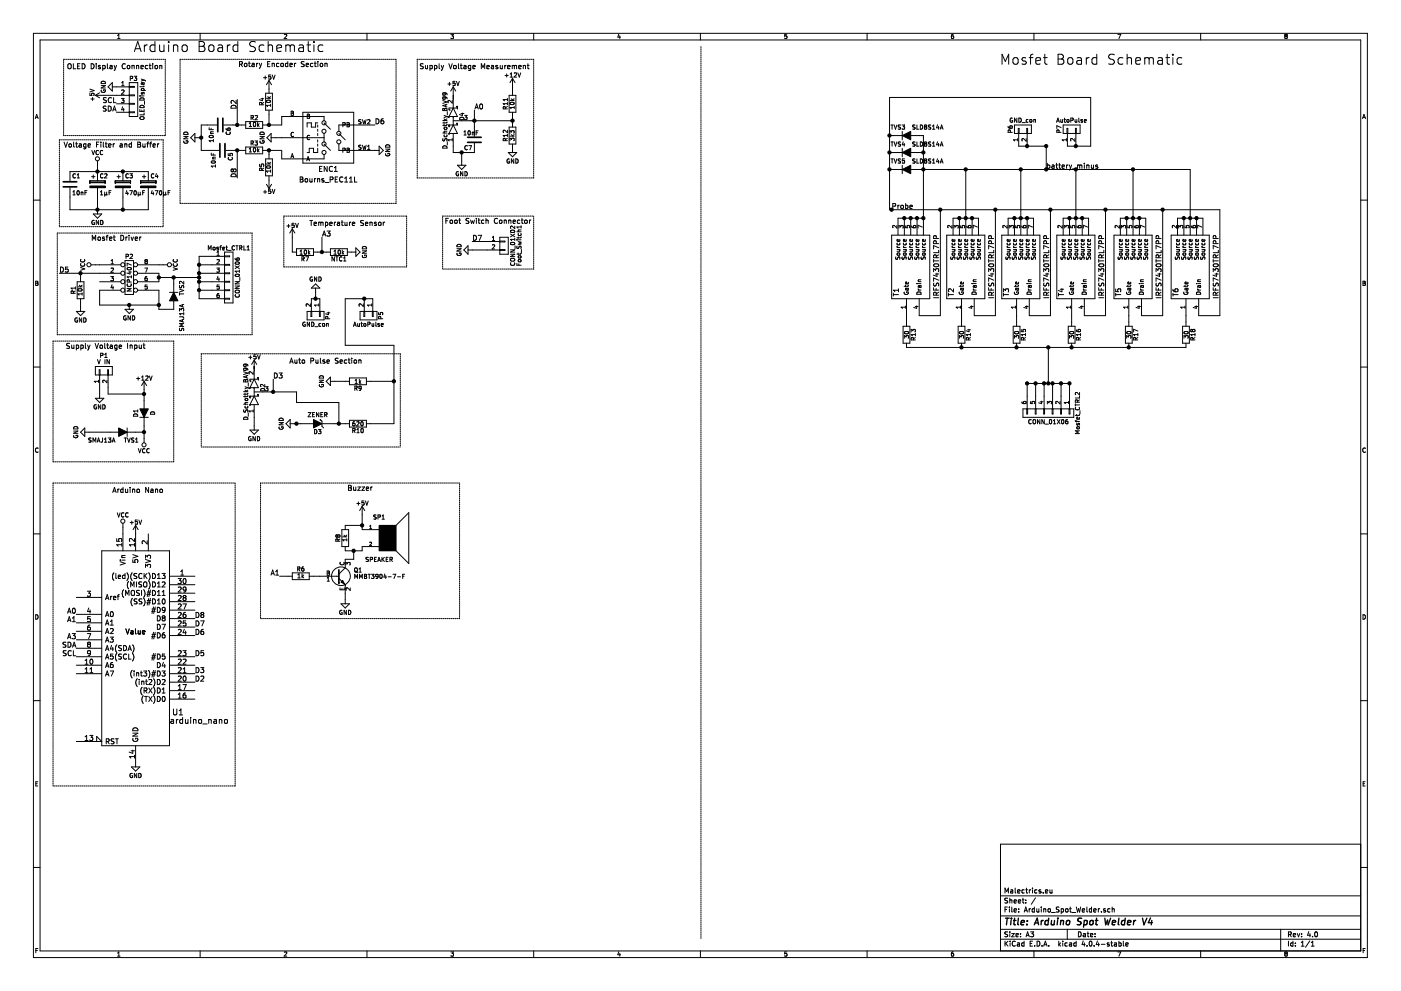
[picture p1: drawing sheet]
EESchema Schematic File Version 2
LIBS:TO-263
LIBS:power
LIBS:device
LIBS:transistors
LIBS:conn
LIBS:linear
LIBS:regul
LIBS:74xx
LIBS:cmos4000
LIBS:adc-dac
LIBS:memory
LIBS:xilinx
LIBS:microcontrollers
LIBS:dsp
LIBS:microchip
LIBS:analog_switches
LIBS:motorola
LIBS:texas
LIBS:intel
LIBS:audio
LIBS:interface
LIBS:digital-audio
LIBS:philips
LIBS:display
LIBS:cypress
LIBS:siliconi
LIBS:opto
LIBS:atmel
LIBS:contrib
LIBS:valves
LIBS:Rotary-Encoders
LIBS:arduino
LIBS:Arduino_Spot_Welder-cache
EELAYER 25 0
EELAYER END
$Descr A3 16535 11693
encoding utf-8
Sheet 1 1
Title "Arduino Spot Welder V4"
Date ""
Rev "4.0"
Comp "Malectrics.eu"
Comment1 ""
Comment2 ""
Comment3 ""
Comment4 ""
$EndDescr
$Comp
L +12V #PWR01
U 1 1
P 1700 4600
F 0 "#PWR01" H 1700 4450 50  0001 C CNN
F 1 "+12V" H 1700 4740 50  0000 C CNN
F 2 "" H 1700 4600 50  0000 C CNN
F 3 "" H 1700 4600 50  0000 C CNN
	1    1700 4600
	1    0    0    -1  
$EndComp
$Comp
L D D1
U 1 1
P 1700 4875
F 0 "D1" H 1700 4975 50  0000 C CNN
F 1 "D" H 1700 4775 50  0000 C CNN
F 2 "Diodes_SMD:D_SMA" H 1700 4875 50  0001 C CNN
F 3 "" H 1700 4875 50  0000 C CNN
	1    1700 4875
	0    -1   -1   0   
$EndComp
$Comp
L CONN_01X02 Foot_Switch1
U 1 1
P 5950 2900
F 0 "Foot_Switch1" V 6125 2900 50  0000 C CNN
F 1 "CONN_01X02" V 6050 2900 50  0000 C CNN
F 2 "Connectors_Molex:Molex_KK-6410-02_02x2.54mm_Straight" H 5950 2900 50  0001 C CNN
F 3 "" H 5950 2900 50  0000 C CNN
	1    5950 2900
	1    0    0    -1  
$EndComp
$Comp
L CONN_01X02 P4
U 1 1
P 3725 3725
F 0 "P4" H 3725 3875 50  0000 C CNN
F 1 "GND_con" V 3825 3725 50  0000 C CNN
F 2 "Pin_Headers:Pin_Header_Straight_1x02_Pitch2.54mm" H 3725 3725 50  0001 C CNN
F 3 "" H 3725 3725 50  0000 C CNN
	1    3725 3725
	0    1    1    0   
$EndComp
$Comp
L CONN_01X02 P5
U 1 1
P 4350 3725
F 0 "P5" H 4350 3875 50  0000 C CNN
F 1 "AutoPulse" V 4450 3725 50  0000 C CNN
F 2 "Pin_Headers:Pin_Header_Straight_1x02_Pitch2.54mm" H 4350 3725 50  0001 C CNN
F 3 "" H 4350 3725 50  0000 C CNN
	1    4350 3725
	0    1    1    0   
$EndComp
$Comp
L GND #PWR02
U 1 1
P 3725 3450
F 0 "#PWR02" H 3725 3200 50  0001 C CNN
F 1 "GND" H 3725 3300 50  0000 C CNN
F 2 "" H 3725 3450 50  0000 C CNN
F 3 "" H 3725 3450 50  0000 C CNN
	1    3725 3450
	-1   0    0    1   
$EndComp
$Comp
L DIL8 P2
U 1 1
P 1525 3275
F 0 "P2" H 1525 3525 50  0000 C CNN
F 1 "MCP1407" V 1525 3275 50  0000 C CNN
F 2 "Housings_SOIC:SOIC-8_3.9x4.9mm_Pitch1.27mm" H 1525 3275 50  0001 C CNN
F 3 "" H 1525 3275 50  0000 C CNN
F 4 "Microchip Technology" H 1525 3275 60  0001 C CNN "MFG Name"
F 5 "MCP1407-E/SN" H 1525 3275 60  0001 C CNN "MFG Part Number"
	1    1525 3275
	1    0    0    -1  
$EndComp
$Comp
L GND #PWR03
U 1 1
P 1525 3600
F 0 "#PWR03" H 1525 3350 50  0001 C CNN
F 1 "GND" H 1525 3450 50  0000 C CNN
F 2 "" H 1525 3600 50  0000 C CNN
F 3 "" H 1525 3600 50  0000 C CNN
	1    1525 3600
	1    0    0    -1  
$EndComp
$Comp
L C C1
U 1 1
P 825 2175
F 0 "C1" H 850 2275 50  0000 L CNN
F 1 "10nF" H 850 2075 50  0000 L CNN
F 2 "Capacitors_SMD:C_0805_HandSoldering" H 863 2025 50  0001 C CNN
F 3 "" H 825 2175 50  0000 C CNN
	1    825  2175
	1    0    0    -1  
$EndComp
$Comp
L CP C2
U 1 1
P 1150 2175
F 0 "C2" H 1175 2275 50  0000 L CNN
F 1 "1µF" H 1175 2075 50  0000 L CNN
F 2 "Capacitors_ThroughHole:C_Disc_D7.5mm_W5.0mm_P5.00mm" H 1188 2025 50  0001 C CNN
F 3 "" H 1150 2175 50  0000 C CNN
	1    1150 2175
	1    0    0    -1  
$EndComp
$Comp
L GND #PWR04
U 1 1
P 1150 2475
F 0 "#PWR04" H 1150 2225 50  0001 C CNN
F 1 "GND" H 1150 2325 50  0000 C CNN
F 2 "" H 1150 2475 50  0000 C CNN
F 3 "" H 1150 2475 50  0000 C CNN
	1    1150 2475
	1    0    0    -1  
$EndComp
Text Label 700  3225 0    60   ~ 0
D5
$Comp
L R R13
U 1 1
P 10700 3950
F 0 "R13" V 10780 3950 50  0000 C CNN
F 1 "30" V 10700 3950 50  0000 C CNN
F 2 "Resistors_SMD:R_1206_HandSoldering" V 10630 3950 50  0001 C CNN
F 3 "" H 10700 3950 50  0000 C CNN
	1    10700 3950
	1    0    0    -1  
$EndComp
$Comp
L R R14
U 1 1
P 11350 3950
F 0 "R14" V 11430 3950 50  0000 C CNN
F 1 "30" V 11350 3950 50  0000 C CNN
F 2 "Resistors_SMD:R_1206_HandSoldering" V 11280 3950 50  0001 C CNN
F 3 "" H 11350 3950 50  0000 C CNN
	1    11350 3950
	1    0    0    -1  
$EndComp
$Comp
L R R15
U 1 1
P 12000 3950
F 0 "R15" V 12080 3950 50  0000 C CNN
F 1 "30" V 12000 3950 50  0000 C CNN
F 2 "Resistors_SMD:R_1206_HandSoldering" V 11930 3950 50  0001 C CNN
F 3 "" H 12000 3950 50  0000 C CNN
	1    12000 3950
	1    0    0    -1  
$EndComp
$Comp
L R R16
U 1 1
P 12650 3950
F 0 "R16" V 12730 3950 50  0000 C CNN
F 1 "30" V 12650 3950 50  0000 C CNN
F 2 "Resistors_SMD:R_1206_HandSoldering" V 12580 3950 50  0001 C CNN
F 3 "" H 12650 3950 50  0000 C CNN
	1    12650 3950
	1    0    0    -1  
$EndComp
$Comp
L R R17
U 1 1
P 13325 3950
F 0 "R17" V 13405 3950 50  0000 C CNN
F 1 "30" V 13325 3950 50  0000 C CNN
F 2 "Resistors_SMD:R_1206_HandSoldering" V 13255 3950 50  0001 C CNN
F 3 "" H 13325 3950 50  0000 C CNN
	1    13325 3950
	1    0    0    -1  
$EndComp
$Comp
L R R18
U 1 1
P 14000 3950
F 0 "R18" V 14080 3950 50  0000 C CNN
F 1 "30" V 14000 3950 50  0000 C CNN
F 2 "Resistors_SMD:R_1206_HandSoldering" V 13930 3950 50  0001 C CNN
F 3 "" H 14000 3950 50  0000 C CNN
	1    14000 3950
	1    0    0    -1  
$EndComp
$Comp
L GND #PWR05
U 1 1
P 1175 4650
F 0 "#PWR05" H 1175 4400 50  0001 C CNN
F 1 "GND" H 1175 4500 50  0000 C CNN
F 2 "" H 1175 4650 50  0000 C CNN
F 3 "" H 1175 4650 50  0000 C CNN
	1    1175 4650
	1    0    0    -1  
$EndComp
Text Notes 1575 625  0    118  ~ 0
Arduino Board Schematic
Text Notes 11800 775  0    118  ~ 0
Mosfet Board Schematic
$Comp
L CONN_01X02 P6
U 1 1
P 12075 1525
F 0 "P6" H 12075 1675 50  0000 C CNN
F 1 "GND_con" V 12175 1525 50  0000 C CNN
F 2 "Pin_Headers:Pin_Header_Straight_1x02_Pitch2.54mm" H 12075 1525 50  0001 C CNN
F 3 "" H 12075 1525 50  0000 C CNN
	1    12075 1525
	0    -1   -1   0   
$EndComp
$Comp
L CONN_01X02 P7
U 1 1
P 12650 1525
F 0 "P7" H 12650 1675 50  0000 C CNN
F 1 "AutoPulse" V 12750 1525 50  0000 C CNN
F 2 "Pin_Headers:Pin_Header_Straight_1x02_Pitch2.54mm" H 12650 1525 50  0001 C CNN
F 3 "" H 12650 1525 50  0000 C CNN
	1    12650 1525
	0    -1   -1   0   
$EndComp
Text Label 12350 2000 0    60   ~ 0
battery_minus
Text Label 10525 2475 0    60   ~ 0
Probe
$Comp
L R R10
U 1 1
P 4225 5000
F 0 "R10" V 4305 5000 50  0000 C CNN
F 1 "620" V 4225 5000 50  0000 C CNN
F 2 "Resistors_SMD:R_0805_HandSoldering" V 4155 5000 50  0001 C CNN
F 3 "" H 4225 5000 50  0000 C CNN
	1    4225 5000
	0    1    1    0   
$EndComp
$Comp
L GND #PWR06
U 1 1
P 3475 5000
F 0 "#PWR06" H 3475 4750 50  0001 C CNN
F 1 "GND" H 3475 4850 50  0000 C CNN
F 2 "" H 3475 5000 50  0000 C CNN
F 3 "" H 3475 5000 50  0000 C CNN
	1    3475 5000
	0    1    1    0   
$EndComp
$Comp
L R R9
U 1 1
P 4225 4500
F 0 "R9" V 4305 4500 50  0000 C CNN
F 1 "1k" V 4225 4500 50  0000 C CNN
F 2 "Resistors_SMD:R_0805_HandSoldering" V 4155 4500 50  0001 C CNN
F 3 "" H 4225 4500 50  0000 C CNN
F 4 "Value" H 4225 4500 60  0001 C CNN "MFG Name"
F 5 "Value" H 4225 4500 60  0001 C CNN "MFG Part Number"
	1    4225 4500
	0    1    1    0   
$EndComp
$Comp
L GND #PWR07
U 1 1
P 3950 4500
F 0 "#PWR07" H 3950 4250 50  0001 C CNN
F 1 "GND" H 3950 4350 50  0000 C CNN
F 2 "" H 3950 4500 50  0000 C CNN
F 3 "" H 3950 4500 50  0000 C CNN
	1    3950 4500
	0    1    1    0   
$EndComp
Text Notes 4275 4300 2    60   ~ 0
Auto Pulse Section
$Comp
L ZENER D3
U 1 1
P 3750 5000
F 0 "D3" H 3750 5100 50  0000 C CNN
F 1 "ZENER" H 3750 4900 50  0000 C CNN
F 2 "Diodes_SMD:D_SOD-123" H 3750 5000 50  0001 C CNN
F 3 "" H 3750 5000 50  0000 C CNN
	1    3750 5000
	-1   0    0    1   
$EndComp
$Comp
L CONN_01X04 P3
U 1 1
P 1575 1175
F 0 "P3" H 1575 1425 50  0000 C CNN
F 1 "OLED_Display" V 1675 1175 50  0000 C CNN
F 2 "OLED_SSD1306:OLED_SSD1306_128x64" H 1575 1175 50  0001 C CNN
F 3 "" H 1575 1175 50  0000 C CNN
	1    1575 1175
	1    0    0    -1  
$EndComp
$Comp
L GND #PWR08
U 1 1
P 1375 1025
F 0 "#PWR08" H 1375 775 50  0001 C CNN
F 1 "GND" H 1375 875 50  0000 C CNN
F 2 "" H 1375 1025 50  0000 C CNN
F 3 "" H 1375 1025 50  0000 C CNN
	1    1375 1025
	0    1    1    0   
$EndComp
Text Label 1375 1225 2    60   ~ 0
SCL
Text Label 1375 1325 2    60   ~ 0
SDA
Text Notes 1925 825  2    60   ~ 0
OLED Display Connection
$Comp
L GND #PWR09
U 1 1
P 4425 1775
F 0 "#PWR09" H 4425 1525 50  0001 C CNN
F 1 "GND" H 4425 1625 50  0000 C CNN
F 2 "" H 4425 1775 50  0000 C CNN
F 3 "" H 4425 1775 50  0000 C CNN
	1    4425 1775
	0    -1   -1   0   
$EndComp
Text Label 4425 1475 0    60   ~ 0
D6
$Comp
L R R4
U 1 1
P 3175 1200
F 0 "R4" V 3255 1200 50  0000 C CNN
F 1 "10k" V 3175 1200 50  0000 C CNN
F 2 "Resistors_SMD:R_0805_HandSoldering" V 3105 1200 50  0001 C CNN
F 3 "" H 3175 1200 50  0000 C CNN
	1    3175 1200
	-1   0    0    1   
$EndComp
$Comp
L GND #PWR010
U 1 1
P 3250 1625
F 0 "#PWR010" H 3250 1375 50  0001 C CNN
F 1 "GND" H 3250 1475 50  0000 C CNN
F 2 "" H 3250 1625 50  0000 C CNN
F 3 "" H 3250 1625 50  0000 C CNN
	1    3250 1625
	0    1    1    0   
$EndComp
$Comp
L R R2
U 1 1
P 3000 1475
F 0 "R2" V 3080 1475 50  0000 C CNN
F 1 "10k" V 3000 1475 50  0000 C CNN
F 2 "Resistors_SMD:R_0805_HandSoldering" V 2930 1475 50  0001 C CNN
F 3 "" H 3000 1475 50  0000 C CNN
	1    3000 1475
	0    -1   -1   0   
$EndComp
$Comp
L R R5
U 1 1
P 3175 1975
F 0 "R5" V 3255 1975 50  0000 C CNN
F 1 "10k" V 3175 1975 50  0000 C CNN
F 2 "Resistors_SMD:R_0805_HandSoldering" V 3105 1975 50  0001 C CNN
F 3 "" H 3175 1975 50  0000 C CNN
	1    3175 1975
	-1   0    0    1   
$EndComp
$Comp
L R R3
U 1 1
P 3000 1775
F 0 "R3" V 3080 1775 50  0000 C CNN
F 1 "10k" V 3000 1775 50  0000 C CNN
F 2 "Resistors_SMD:R_0805_HandSoldering" V 2930 1775 50  0001 C CNN
F 3 "" H 3000 1775 50  0000 C CNN
	1    3000 1775
	0    -1   -1   0   
$EndComp
$Comp
L C C5
U 1 1
P 2625 1775
F 0 "C5" H 2650 1875 50  0000 L CNN
F 1 "10nF" H 2650 1675 50  0000 L CNN
F 2 "Capacitors_SMD:C_0805_HandSoldering" H 2663 1625 50  0001 C CNN
F 3 "" H 2625 1775 50  0000 C CNN
	1    2625 1775
	0    1    1    0   
$EndComp
$Comp
L C C6
U 1 1
P 2600 1475
F 0 "C6" H 2625 1575 50  0000 L CNN
F 1 "10nF" H 2625 1375 50  0000 L CNN
F 2 "Capacitors_SMD:C_0805_HandSoldering" H 2638 1325 50  0001 C CNN
F 3 "" H 2600 1475 50  0000 C CNN
F 4 "Value" H 2600 1475 60  0001 C CNN "MFG Name"
F 5 "Value" H 2600 1475 60  0001 C CNN "MFG Part Number"
	1    2600 1475
	0    1    1    0   
$EndComp
$Comp
L GND #PWR011
U 1 1
P 2350 1625
F 0 "#PWR011" H 2350 1375 50  0001 C CNN
F 1 "GND" H 2350 1475 50  0000 C CNN
F 2 "" H 2350 1625 50  0000 C CNN
F 3 "" H 2350 1625 50  0000 C CNN
	1    2350 1625
	0    1    1    0   
$EndComp
Text Label 2800 2100 1    60   ~ 0
D8
Text Notes 3875 800  2    60   ~ 0
Rotary Encoder Section
$Comp
L ALPS-STEC12E08 ENC1
U 1 1
P 3875 1625
F 0 "ENC1" H 3875 2000 60  0000 C CNN
F 1 "Bourns_PEC11L" H 3875 2125 60  0000 C CNN
F 2 "Rotary-Encoders:ALPS_STEC12E08" H 3875 1625 60  0001 C CNN
F 3 "" H 3875 1625 60  0000 C CNN
F 4 "Bourns" H 3875 1625 60  0001 C CNN "MFG Name"
F 5 "PEC11L-4220F-S0015" H 3875 1625 60  0001 C CNN "MFG Part Number"
	1    3875 1625
	-1   0    0    1   
$EndComp
$Comp
L GND #PWR012
U 1 1
P 5575 2950
F 0 "#PWR012" H 5575 2700 50  0001 C CNN
F 1 "GND" H 5575 2800 50  0000 C CNN
F 2 "" H 5575 2950 50  0000 C CNN
F 3 "" H 5575 2950 50  0000 C CNN
	1    5575 2950
	0    1    1    0   
$EndComp
$Comp
L CP C3
U 1 1
P 1450 2175
F 0 "C3" H 1475 2275 50  0000 L CNN
F 1 "470µF" H 1475 2075 50  0000 L CNN
F 2 "Capacitors_SMD:CP_Elec_10x10" H 1488 2025 50  0001 C CNN
F 3 "" H 1450 2175 50  0000 C CNN
	1    1450 2175
	1    0    0    -1  
$EndComp
$Comp
L R R12
U 1 1
P 6050 1600
F 0 "R12" V 6130 1600 50  0000 C CNN
F 1 "3k3" V 6050 1600 50  0000 C CNN
F 2 "Resistors_SMD:R_0805_HandSoldering" V 5980 1600 50  0001 C CNN
F 3 "" H 6050 1600 50  0000 C CNN
F 4 "Value" H 6050 1600 60  0001 C CNN "MFG Name"
F 5 "Value" H 6050 1600 60  0001 C CNN "MFG Part Number"
	1    6050 1600
	-1   0    0    1   
$EndComp
$Comp
L R R11
U 1 1
P 6050 1225
F 0 "R11" V 6130 1225 50  0000 C CNN
F 1 "10k" V 6050 1225 50  0000 C CNN
F 2 "Resistors_SMD:R_0805_HandSoldering" V 5980 1225 50  0001 C CNN
F 3 "" H 6050 1225 50  0000 C CNN
	1    6050 1225
	-1   0    0    1   
$EndComp
$Comp
L GND #PWR013
U 1 1
P 6050 1750
F 0 "#PWR013" H 6050 1500 50  0001 C CNN
F 1 "GND" H 6050 1600 50  0000 C CNN
F 2 "" H 6050 1750 50  0000 C CNN
F 3 "" H 6050 1750 50  0000 C CNN
	1    6050 1750
	1    0    0    -1  
$EndComp
$Comp
L D_Schottky_x2_Serial_AKC D4
U 1 1
P 5350 1425
F 0 "D4" H 5400 1325 50  0000 C CNN
F 1 "D_Schottky_BAV99" H 5350 1525 50  0000 C CNN
F 2 "TO_SOT_Packages_SMD:SOT-23" H 5350 1425 50  0001 C CNN
F 3 "" H 5350 1425 50  0000 C CNN
F 4 "Diodes Incorporated" H 5350 1425 60  0001 C CNN "MFG Name"
F 5 "BAV99Q-7-F" H 5350 1425 60  0001 C CNN "MFG Part Number"
	1    5350 1425
	0    -1   -1   0   
$EndComp
$Comp
L GND #PWR014
U 1 1
P 5450 1900
F 0 "#PWR014" H 5450 1650 50  0001 C CNN
F 1 "GND" H 5450 1750 50  0000 C CNN
F 2 "" H 5450 1900 50  0000 C CNN
F 3 "" H 5450 1900 50  0000 C CNN
	1    5450 1900
	1    0    0    -1  
$EndComp
$Comp
L C C7
U 1 1
P 5600 1650
F 0 "C7" H 5625 1750 50  0000 L CNN
F 1 "10nF" H 5550 1575 50  0000 L CNN
F 2 "Capacitors_SMD:C_0805_HandSoldering" H 5638 1500 50  0001 C CNN
F 3 "" H 5600 1650 50  0000 C CNN
F 4 "Value" H 5600 1650 60  0001 C CNN "MFG Name"
F 5 "Value" H 5600 1650 60  0001 C CNN "MFG Part Number"
	1    5600 1650
	-1   0    0    1   
$EndComp
Text Label 5600 1300 0    60   ~ 0
A0
Text Notes 4950 825  0    60   ~ 0
Supply Voltage Measurement
Text Label 5575 2850 0    60   ~ 0
D7
Text Label 2800 1175 3    60   ~ 0
D2
$Comp
L CONN_01X02 P1
U 1 1
P 1225 4375
F 0 "P1" V 1400 4375 50  0000 C CNN
F 1 "V IN" V 1325 4375 50  0000 C CNN
F 2 "pots_own:Terminal_Block_2P_3.5mm" H 1225 4375 50  0001 C CNN
F 3 "" H 1225 4375 50  0000 C CNN
F 4 "Value" H 1225 4375 60  0001 C CNN "MFG Name"
F 5 "Value" H 1225 4375 60  0001 C CNN "MFG Part Number"
	1    1225 4375
	0    -1   -1   0   
$EndComp
$Comp
L +12V #PWR015
U 1 1
P 6050 1025
F 0 "#PWR015" H 6050 875 50  0001 C CNN
F 1 "+12V" H 6050 1165 50  0000 C CNN
F 2 "" H 6050 1025 50  0000 C CNN
F 3 "" H 6050 1025 50  0000 C CNN
	1    6050 1025
	1    0    0    -1  
$EndComp
$Comp
L D TVS2
U 1 1
P 2050 3500
F 0 "TVS2" H 1950 3600 50  0000 C CNN
F 1 "SMAJ13A" H 2300 3600 50  0000 C CNN
F 2 "Diodes_SMD:D_SMA" H 2050 3500 50  0001 C CNN
F 3 "" H 2050 3500 50  0000 C CNN
F 4 "Diodes Incorporated" H 2050 3500 60  0001 C CNN "MFG Name"
F 5 "SMAJ13A-13-F" H 2050 3500 60  0001 C CNN "MFG Part Number"
	1    2050 3500
	0    1    1    0   
$EndComp
$Comp
L R R1
U 1 1
P 950 3425
F 0 "R1" V 1030 3425 50  0000 C CNN
F 1 "10k" V 950 3425 50  0000 C CNN
F 2 "Resistors_SMD:R_0805_HandSoldering" V 880 3425 50  0001 C CNN
F 3 "" H 950 3425 50  0000 C CNN
	1    950  3425
	-1   0    0    1   
$EndComp
$Comp
L GND #PWR016
U 1 1
P 950 3625
F 0 "#PWR016" H 950 3375 50  0001 C CNN
F 1 "GND" H 950 3475 50  0000 C CNN
F 2 "" H 950 3625 50  0000 C CNN
F 3 "" H 950 3625 50  0000 C CNN
	1    950  3625
	1    0    0    -1  
$EndComp
Text Label 900  7250 2    60   ~ 0
A0
$Comp
L VCC #PWR017
U 1 1
P 1700 5175
F 0 "#PWR017" H 1700 5025 50  0001 C CNN
F 1 "VCC" H 1700 5325 50  0000 C CNN
F 2 "" H 1700 5175 50  0000 C CNN
F 3 "" H 1700 5175 50  0000 C CNN
	1    1700 5175
	-1   0    0    1   
$EndComp
$Comp
L GND #PWR018
U 1 1
P 3000 5025
F 0 "#PWR018" H 3000 4775 50  0001 C CNN
F 1 "GND" H 3000 4875 50  0000 C CNN
F 2 "" H 3000 5025 50  0000 C CNN
F 3 "" H 3000 5025 50  0000 C CNN
	1    3000 5025
	1    0    0    -1  
$EndComp
Text Label 3225 4475 0    60   ~ 0
D3
$Comp
L D TVS1
U 1 1
P 1450 5100
F 0 "TVS1" H 1350 5200 50  0000 C CNN
F 1 "SMAJ13A" H 1700 5200 50  0000 C CNN
F 2 "Diodes_SMD:D_SMA" H 1450 5100 50  0001 C CNN
F 3 "" H 1450 5100 50  0000 C CNN
F 4 "Diodes Incorporated" H 1450 5100 60  0001 C CNN "MFG Name"
F 5 "SMAJ13A-13-F" H 1450 5100 60  0001 C CNN "MFG Part Number"
	1    1450 5100
	-1   0    0    1   
$EndComp
$Comp
L GND #PWR019
U 1 1
P 1050 5100
F 0 "#PWR019" H 1050 4850 50  0001 C CNN
F 1 "GND" H 1050 4950 50  0000 C CNN
F 2 "" H 1050 5100 50  0000 C CNN
F 3 "" H 1050 5100 50  0000 C CNN
	1    1050 5100
	0    1    1    0   
$EndComp
$Comp
L D_Schottky_x2_Serial_AKC D2
U 1 1
P 3000 4625
F 0 "D2" H 3050 4525 50  0000 C CNN
F 1 "D_Schottky_BAV99" H 3000 4725 50  0000 C CNN
F 2 "TO_SOT_Packages_SMD:SOT-23" H 3000 4625 50  0001 C CNN
F 3 "" H 3000 4625 50  0000 C CNN
F 4 "Diodes Incorporated" H 3000 4625 60  0001 C CNN "MFG Name"
F 5 "BAV99Q-7-F" H 3000 4625 60  0001 C CNN "MFG Part Number"
	1    3000 4625
	0    -1   -1   0   
$EndComp
Text Notes 775  4125 0    60   ~ 0
Supply Voltage Input
$Comp
L VCC #PWR020
U 1 1
P 1150 1950
F 0 "#PWR020" H 1150 1800 50  0001 C CNN
F 1 "VCC" H 1150 2100 50  0000 C CNN
F 2 "" H 1150 1950 50  0000 C CNN
F 3 "" H 1150 1950 50  0000 C CNN
	1    1150 1950
	1    0    0    -1  
$EndComp
$Comp
L FDB0105N407L T1
U 1 1
P 10875 3150
F 0 "T1" H 10575 3450 60  0000 C CNN
F 1 "IRFS7430TRL7PP" H 10875 2975 60  0000 C CNN
F 2 "TO_SOT_Packages_SMD:TO-263-6" H 10900 3200 60  0001 C CNN
F 3 "" H 10900 3200 60  0001 C CNN
	1    10875 3150
	0    -1   -1   0   
$EndComp
$Comp
L FDB0105N407L T2
U 1 1
P 11525 3150
F 0 "T2" H 11225 3450 60  0000 C CNN
F 1 "IRFS7430TRL7PP" H 11525 2975 60  0000 C CNN
F 2 "TO_SOT_Packages_SMD:TO-263-6" H 11550 3200 60  0001 C CNN
F 3 "" H 11550 3200 60  0001 C CNN
	1    11525 3150
	0    -1   -1   0   
$EndComp
$Comp
L FDB0105N407L T3
U 1 1
P 12175 3150
F 0 "T3" H 11875 3450 60  0000 C CNN
F 1 "IRFS7430TRL7PP" H 12175 2975 60  0000 C CNN
F 2 "TO_SOT_Packages_SMD:TO-263-6" H 12200 3200 60  0001 C CNN
F 3 "" H 12200 3200 60  0001 C CNN
	1    12175 3150
	0    -1   -1   0   
$EndComp
$Comp
L FDB0105N407L T4
U 1 1
P 12825 3150
F 0 "T4" H 12525 3450 60  0000 C CNN
F 1 "IRFS7430TRL7PP" H 12825 2975 60  0000 C CNN
F 2 "TO_SOT_Packages_SMD:TO-263-6" H 12850 3200 60  0001 C CNN
F 3 "" H 12850 3200 60  0001 C CNN
	1    12825 3150
	0    -1   -1   0   
$EndComp
$Comp
L FDB0105N407L T5
U 1 1
P 13500 3150
F 0 "T5" H 13200 3450 60  0000 C CNN
F 1 "IRFS7430TRL7PP" H 13500 2975 60  0000 C CNN
F 2 "TO_SOT_Packages_SMD:TO-263-6" H 13525 3200 60  0001 C CNN
F 3 "" H 13525 3200 60  0001 C CNN
	1    13500 3150
	0    -1   -1   0   
$EndComp
$Comp
L FDB0105N407L T6
U 1 1
P 14175 3150
F 0 "T6" H 13875 3450 60  0000 C CNN
F 1 "IRFS7430TRL7PP" H 14175 2975 60  0000 C CNN
F 2 "TO_SOT_Packages_SMD:TO-263-6" H 14200 3200 60  0001 C CNN
F 3 "" H 14200 3200 60  0001 C CNN
	1    14175 3150
	0    -1   -1   0   
$EndComp
$Comp
L SPEAKER SP1
U 1 1
P 4575 6350
F 0 "SP1" H 4475 6600 50  0000 C CNN
F 1 "SPEAKER" H 4475 6100 50  0000 C CNN
F 2 "pots_own:Buzzer_PS1240P02BT" H 4575 6350 50  0001 C CNN
F 3 "" H 4575 6350 50  0000 C CNN
F 4 "TDK" H 4575 6350 60  0001 C CNN "MFG Name"
F 5 "PS1240P02BT" H 4575 6350 60  0001 C CNN "MFG Part Number"
	1    4575 6350
	1    0    0    -1  
$EndComp
$Comp
L R R8
U 1 1
P 4075 6350
F 0 "R8" V 4155 6350 50  0000 C CNN
F 1 "1k" V 4075 6350 50  0000 C CNN
F 2 "Resistors_SMD:R_0805_HandSoldering" V 4005 6350 50  0001 C CNN
F 3 "" H 4075 6350 50  0000 C CNN
F 4 "Value" H 4075 6350 60  0001 C CNN "MFG Name"
F 5 "Value" H 4075 6350 60  0001 C CNN "MFG Part Number"
	1    4075 6350
	-1   0    0    1   
$EndComp
$Comp
L BC849 Q1
U 1 1
P 3975 6800
F 0 "Q1" H 4175 6875 50  0000 L CNN
F 1 "MMBT3904-7-F" H 4175 6800 50  0000 L CNN
F 2 "TO_SOT_Packages_SMD:SOT-23" H 4175 6725 50  0001 L CIN
F 3 "" H 3975 6800 50  0000 L CNN
F 4 "Diodes Incorporated" H 3975 6800 60  0001 C CNN "MFG Name"
F 5 "MMBT3904-7-F" H 3975 6800 60  0001 C CNN "MFG Part Number"
	1    3975 6800
	1    0    0    -1  
$EndComp
$Comp
L GND #PWR021
U 1 1
P 4075 7075
F 0 "#PWR021" H 4075 6825 50  0001 C CNN
F 1 "GND" H 4075 6925 50  0000 C CNN
F 2 "" H 4075 7075 50  0000 C CNN
F 3 "" H 4075 7075 50  0000 C CNN
	1    4075 7075
	1    0    0    -1  
$EndComp
$Comp
L R R6
U 1 1
P 3550 6800
F 0 "R6" V 3630 6800 50  0000 C CNN
F 1 "1k" V 3550 6800 50  0000 C CNN
F 2 "Resistors_SMD:R_0805_HandSoldering" V 3480 6800 50  0001 C CNN
F 3 "" H 3550 6800 50  0000 C CNN
F 4 "Value" H 3550 6800 60  0001 C CNN "MFG Name"
F 5 "Value" H 3550 6800 60  0001 C CNN "MFG Part Number"
	1    3550 6800
	0    -1   -1   0   
$EndComp
Text Label 3300 6800 2    60   ~ 0
A1
Text Notes 4100 5800 0    60   ~ 0
Buzzer
$Comp
L VCC #PWR022
U 1 1
P 1125 3125
F 0 "#PWR022" H 1125 2975 50  0001 C CNN
F 1 "VCC" H 1125 3275 50  0000 C CNN
F 2 "" H 1125 3125 50  0000 C CNN
F 3 "" H 1125 3125 50  0000 C CNN
	1    1125 3125
	0    -1   -1   0   
$EndComp
$Comp
L VCC #PWR023
U 1 1
P 1925 3125
F 0 "#PWR023" H 1925 2975 50  0001 C CNN
F 1 "VCC" H 1925 3275 50  0000 C CNN
F 2 "" H 1925 3125 50  0000 C CNN
F 3 "" H 1925 3125 50  0000 C CNN
	1    1925 3125
	0    1    1    0   
$EndComp
Text Notes 1075 2850 0    60   ~ 0
Mosfet Driver
Text Notes 750  1750 0    60   ~ 0
Voltage Filter and Buffer
Text Notes 5250 2650 0    60   ~ 0
Foot Switch Connector
$Comp
L CONN_01X06 Mosfet_CTRL2
U 1 1
P 12375 4875
F 0 "Mosfet_CTRL2" H 12375 5225 50  0000 C CNN
F 1 "CONN_01X06" V 12475 4875 50  0000 C CNN
F 2 "Pin_Headers:Pin_Header_Straight_1x06_Pitch2.54mm" H 12375 4875 50  0001 C CNN
F 3 "" H 12375 4875 50  0000 C CNN
	1    12375 4875
	0    1    1    0   
$EndComp
$Comp
L CONN_01X06 Mosfet_CTRL1
U 1 1
P 2700 3275
F 0 "Mosfet_CTRL1" H 2700 3625 50  0000 C CNN
F 1 "CONN_01X06" V 2800 3275 50  0000 C CNN
F 2 "Pin_Headers:Pin_Header_Straight_1x06_Pitch2.54mm" H 2700 3275 50  0001 C CNN
F 3 "" H 2700 3275 50  0000 C CNN
	1    2700 3275
	1    0    0    -1  
$EndComp
$Comp
L D TVS3
U 1 1
P 10700 1600
F 0 "TVS3" H 10600 1700 50  0000 C CNN
F 1 "SLD8S14A" H 10950 1700 50  0000 C CNN
F 2 "pots_own:SMTO-263" H 10700 1600 50  0001 C CNN
F 3 "" H 10700 1600 50  0000 C CNN
F 4 "Littlefuse" H 10700 1600 60  0001 C CNN "MFG Name"
F 5 "SLD8S14A" H 10700 1600 60  0001 C CNN "MFG Part Number"
	1    10700 1600
	1    0    0    -1  
$EndComp
$Comp
L R NTC1
U 1 1
P 4000 2975
F 0 "NTC1" V 4080 2975 50  0000 C CNN
F 1 "10k" V 4000 2975 50  0000 C CNN
F 2 "Resistors_SMD:R_0805_HandSoldering" V 3930 2975 50  0001 C CNN
F 3 "" H 4000 2975 50  0000 C CNN
F 4 "Murata Electronics" H 4000 2975 60  0001 C CNN "MFG Name"
F 5 "NCP21XV103J03RA" H 4000 2975 60  0001 C CNN "MFG Part Number"
	1    4000 2975
	0    1    1    0   
$EndComp
$Comp
L R R7
U 1 1
P 3600 2975
F 0 "R7" V 3680 2975 50  0000 C CNN
F 1 "10k" V 3600 2975 50  0000 C CNN
F 2 "Resistors_SMD:R_0805_HandSoldering" V 3530 2975 50  0001 C CNN
F 3 "" H 3600 2975 50  0000 C CNN
F 4 "Value" H 3600 2975 60  0001 C CNN "MFG Name"
F 5 "Value" H 3600 2975 60  0001 C CNN "MFG Part Number"
	1    3600 2975
	0    1    1    0   
$EndComp
$Comp
L arduino_mini U1
U 1 1
P 1600 7450
F 0 "U1" H 2100 6500 70  0000 C CNN
F 1 "arduino_nano" H 2350 6400 70  0000 C CNN
F 2 "arduino:arduino_mini" H 1600 7400 60  0001 C CNN
F 3 "" H 1600 7450 60  0001 C CNN
F 4 "Value" H 1600 7450 60  0000 C CNN "MFG Name"
F 5 "Value" H 1600 7450 60  0000 C CNN "MFG Part Number"
	1    1600 7450
	1    0    0    -1  
$EndComp
$Comp
L GND #PWR024
U 1 1
P 1600 9000
F 0 "#PWR024" H 1600 8750 50  0001 C CNN
F 1 "GND" H 1600 8850 50  0000 C CNN
F 2 "" H 1600 9000 50  0000 C CNN
F 3 "" H 1600 9000 50  0000 C CNN
	1    1600 9000
	1    0    0    -1  
$EndComp
$Comp
L VCC #PWR025
U 1 1
P 1450 6225
F 0 "#PWR025" H 1450 6075 50  0001 C CNN
F 1 "VCC" H 1450 6375 50  0000 C CNN
F 2 "" H 1450 6225 50  0000 C CNN
F 3 "" H 1450 6225 50  0000 C CNN
	1    1450 6225
	1    0    0    -1  
$EndComp
$Comp
L +5V #PWR026
U 1 1
P 5350 1125
F 0 "#PWR026" H 5350 975 50  0001 C CNN
F 1 "+5V" H 5350 1265 50  0000 C CNN
F 2 "" H 5350 1125 50  0000 C CNN
F 3 "" H 5350 1125 50  0000 C CNN
	1    5350 1125
	1    0    0    -1  
$EndComp
$Comp
L +5V #PWR027
U 1 1
P 3175 1050
F 0 "#PWR027" H 3175 900 50  0001 C CNN
F 1 "+5V" H 3175 1190 50  0000 C CNN
F 2 "" H 3175 1050 50  0000 C CNN
F 3 "" H 3175 1050 50  0000 C CNN
	1    3175 1050
	1    0    0    -1  
$EndComp
$Comp
L +5V #PWR028
U 1 1
P 3175 2125
F 0 "#PWR028" H 3175 1975 50  0001 C CNN
F 1 "+5V" H 3175 2265 50  0000 C CNN
F 2 "" H 3175 2125 50  0000 C CNN
F 3 "" H 3175 2125 50  0000 C CNN
	1    3175 2125
	-1   0    0    1   
$EndComp
$Comp
L +5V #PWR029
U 1 1
P 1225 1125
F 0 "#PWR029" H 1225 975 50  0001 C CNN
F 1 "+5V" H 1225 1265 50  0000 C CNN
F 2 "" H 1225 1125 50  0000 C CNN
F 3 "" H 1225 1125 50  0000 C CNN
	1    1225 1125
	0    -1   -1   0   
$EndComp
$Comp
L +5V #PWR030
U 1 1
P 3000 4350
F 0 "#PWR030" H 3000 4200 50  0001 C CNN
F 1 "+5V" H 3000 4490 50  0000 C CNN
F 2 "" H 3000 4350 50  0000 C CNN
F 3 "" H 3000 4350 50  0000 C CNN
	1    3000 4350
	1    0    0    -1  
$EndComp
$Comp
L +5V #PWR031
U 1 1
P 4275 6075
F 0 "#PWR031" H 4275 5925 50  0001 C CNN
F 1 "+5V" H 4275 6215 50  0000 C CNN
F 2 "" H 4275 6075 50  0000 C CNN
F 3 "" H 4275 6075 50  0000 C CNN
	1    4275 6075
	1    0    0    -1  
$EndComp
$Comp
L +5V #PWR032
U 1 1
P 1600 6300
F 0 "#PWR032" H 1600 6150 50  0001 C CNN
F 1 "+5V" H 1600 6440 50  0000 C CNN
F 2 "" H 1600 6300 50  0000 C CNN
F 3 "" H 1600 6300 50  0000 C CNN
	1    1600 6300
	1    0    0    -1  
$EndComp
Text Label 900  7650 2    60   ~ 0
SDA
Text Label 900  7750 2    60   ~ 0
SCL
Text Label 2300 8050 0    60   ~ 0
D2
Text Label 2300 7950 0    60   ~ 0
D3
Text Label 2300 7750 0    60   ~ 0
D5
Text Label 900  7350 2    60   ~ 0
A1
Text Label 2300 7500 0    60   ~ 0
D6
Text Label 2300 7400 0    60   ~ 0
D7
Text Label 2300 7300 0    60   ~ 0
D8
Text Notes 1325 5825 0    60   ~ 0
Arduino Nano
Wire Wire Line
	1700 4600 1700 4725
Wire Wire Line
	1700 5025 1700 5175
Wire Wire Line
	5575 2950 5750 2950
Wire Wire Line
	3675 3525 3775 3525
Wire Wire Line
	1175 3425 1175 3600
Wire Wire Line
	1875 3425 1875 3650
Connection ~ 1525 3600
Wire Wire Line
	1150 2475 1150 2325
Wire Wire Line
	825  2475 1750 2475
Wire Wire Line
	825  2475 825  2325
Wire Wire Line
	825  2025 1750 2025
Wire Wire Line
	1875 3225 1875 3325
Wire Wire Line
	700  3225 1175 3225
Connection ~ 1875 3275
Wire Wire Line
	1275 4650 1700 4650
Connection ~ 1700 4650
Connection ~ 12125 1725
Wire Wire Line
	12350 2000 12350 1725
Connection ~ 12350 1725
Connection ~ 12350 2000
Wire Wire Line
	4075 5000 3950 5000
Wire Wire Line
	4650 5000 4375 5000
Wire Wire Line
	4000 5000 4000 4750
Connection ~ 4000 5000
Wire Notes Line
	2375 4175 4725 4175
Connection ~ 10525 2475
Wire Wire Line
	4075 3525 4400 3525
Wire Wire Line
	4075 3525 4075 4075
Wire Wire Line
	12875 1150 12875 1725
Wire Wire Line
	12875 1725 12600 1725
Wire Wire Line
	4650 4500 4375 4500
Wire Wire Line
	4075 4500 3950 4500
Connection ~ 4650 4500
Connection ~ 3500 5000
Wire Wire Line
	3475 5000 3550 5000
Wire Notes Line
	4725 4175 4725 5275
Wire Wire Line
	1375 1125 1225 1125
Wire Notes Line
	750  1600 750  700 
Wire Notes Line
	750  700  1950 700 
Wire Notes Line
	1950 700  1950 1600
Wire Notes Line
	1950 1600 750  1600
Wire Wire Line
	4075 4075 4650 4075
Wire Wire Line
	3250 1625 3325 1625
Wire Wire Line
	3150 1475 3325 1475
Wire Wire Line
	3175 1350 3175 1475
Connection ~ 3175 1475
Wire Wire Line
	3150 1775 3325 1775
Wire Wire Line
	3175 1825 3175 1775
Connection ~ 3175 1775
Wire Wire Line
	2750 1475 2850 1475
Wire Wire Line
	2850 1775 2775 1775
Wire Wire Line
	2475 1775 2375 1775
Wire Wire Line
	2375 1775 2375 1475
Wire Wire Line
	2375 1475 2450 1475
Wire Wire Line
	2350 1625 2375 1625
Connection ~ 2375 1625
Wire Wire Line
	2800 1475 2800 1175
Connection ~ 2800 1475
Wire Wire Line
	2800 1775 2800 2100
Connection ~ 2800 1775
Wire Notes Line
	2125 2400 2125 700 
Wire Notes Line
	2125 700  4675 700 
Wire Notes Line
	4675 2400 2125 2400
Wire Wire Line
	3325 1775 3325 1875
Wire Wire Line
	3325 1475 3325 1375
Wire Notes Line
	4675 700  4675 2400
Wire Wire Line
	1175 3600 1875 3600
Wire Wire Line
	1450 2475 1450 2325
Connection ~ 1150 2475
Connection ~ 1150 2025
Wire Wire Line
	6050 1450 6050 1375
Connection ~ 6050 1425
Wire Wire Line
	5550 1425 6050 1425
Wire Wire Line
	5600 1300 5600 1500
Connection ~ 5600 1425
Wire Wire Line
	5350 1800 5350 1725
Wire Wire Line
	5600 1800 5350 1800
Wire Wire Line
	5450 1900 5450 1800
Connection ~ 5450 1800
Wire Wire Line
	4650 4075 4650 5000
Wire Notes Line
	4925 700  6300 700 
Wire Notes Line
	6300 700  6300 2100
Wire Notes Line
	6300 2100 4925 2100
Wire Notes Line
	4925 2100 4925 700 
Wire Wire Line
	5750 2850 5575 2850
Wire Wire Line
	10550 2000 10500 2000
Connection ~ 10500 2000
Wire Wire Line
	10850 2000 14050 2000
Wire Wire Line
	1275 4650 1275 4575
Wire Wire Line
	1175 4650 1175 4575
Wire Wire Line
	6050 1075 6050 1025
Wire Wire Line
	2050 3350 2050 3275
Connection ~ 2050 3275
Wire Wire Line
	1875 3650 2050 3650
Connection ~ 1875 3600
Wire Wire Line
	1875 3275 2350 3275
Connection ~ 2350 3275
Connection ~ 12375 4525
Wire Wire Line
	12625 4675 12625 4525
Connection ~ 12625 4525
Wire Wire Line
	12125 4675 12125 4525
Connection ~ 12125 4525
Wire Wire Line
	950  3275 950  3225
Connection ~ 950  3225
Wire Wire Line
	950  3625 950  3575
Wire Wire Line
	3000 4925 3000 5025
Wire Wire Line
	4000 4750 3500 4750
Wire Notes Line
	2375 4175 2375 5275
Wire Notes Line
	2375 5275 4725 5275
Wire Wire Line
	1600 5100 1700 5100
Connection ~ 1700 5100
Wire Wire Line
	1050 5100 1300 5100
Wire Wire Line
	3000 4350 3000 4325
Wire Wire Line
	3500 4625 3200 4625
Wire Wire Line
	3500 4750 3500 4625
Wire Wire Line
	3225 4475 3225 4625
Connection ~ 3225 4625
Wire Notes Line
	625  4025 2050 4025
Wire Notes Line
	2050 4025 2050 5450
Wire Notes Line
	2050 5450 625  5450
Wire Notes Line
	625  5450 625  4025
Wire Wire Line
	10900 2575 10600 2575
Wire Wire Line
	10900 1600 10900 2575
Connection ~ 10675 2575
Connection ~ 10750 2575
Connection ~ 10825 2575
Wire Wire Line
	11250 2575 11550 2575
Connection ~ 11325 2575
Connection ~ 11400 2575
Connection ~ 11475 2575
Wire Wire Line
	11400 2575 11400 2000
Connection ~ 11400 2000
Wire Wire Line
	11900 2575 12200 2575
Wire Wire Line
	12050 2000 12050 2575
Connection ~ 12050 2000
Connection ~ 12050 2575
Wire Wire Line
	12550 2575 12850 2575
Wire Wire Line
	12700 2575 12700 2000
Connection ~ 12700 2000
Connection ~ 12700 2575
Wire Wire Line
	13225 2575 13525 2575
Wire Wire Line
	13375 2575 13375 2000
Connection ~ 13375 2000
Connection ~ 13375 2575
Wire Wire Line
	13900 2575 14200 2575
Wire Wire Line
	14050 2000 14050 2575
Connection ~ 14050 2575
Connection ~ 10900 2575
Connection ~ 11975 2575
Connection ~ 12125 2575
Connection ~ 13300 2575
Connection ~ 13450 2575
Connection ~ 13975 2575
Connection ~ 14125 2575
Wire Wire Line
	10850 3725 11100 3725
Wire Wire Line
	11100 3725 11100 2475
Wire Wire Line
	10500 2475 14400 2475
Wire Wire Line
	11750 2475 11750 3725
Wire Wire Line
	11750 3725 11500 3725
Connection ~ 11100 2475
Wire Wire Line
	12400 2475 12400 3725
Wire Wire Line
	12400 3725 12150 3725
Connection ~ 11750 2475
Wire Wire Line
	13050 2475 13050 3725
Wire Wire Line
	13050 3725 12800 3725
Connection ~ 12400 2475
Wire Wire Line
	13725 2475 13725 3725
Wire Wire Line
	13725 3725 13475 3725
Connection ~ 13050 2475
Wire Wire Line
	14400 2475 14400 3725
Wire Wire Line
	14400 3725 14150 3725
Connection ~ 13725 2475
Wire Wire Line
	10700 3800 10700 3725
Wire Wire Line
	11350 3800 11350 3725
Wire Wire Line
	12000 3800 12000 3725
Wire Wire Line
	12650 3800 12650 3725
Wire Wire Line
	13325 3800 13325 3725
Wire Wire Line
	14000 3800 14000 3725
Wire Wire Line
	10700 4100 14000 4100
Connection ~ 12375 4100
Connection ~ 11350 4100
Connection ~ 12000 4100
Connection ~ 12650 4100
Connection ~ 13325 4100
Wire Wire Line
	4075 6200 4275 6200
Wire Wire Line
	4275 6075 4275 6250
Wire Wire Line
	4275 6450 4275 6500
Wire Wire Line
	4275 6500 4075 6500
Connection ~ 4275 6200
Wire Wire Line
	4075 6600 4175 6600
Wire Wire Line
	4175 6600 4175 6500
Connection ~ 4175 6500
Wire Wire Line
	4075 7075 4075 7000
Wire Wire Line
	3775 6800 3700 6800
Wire Wire Line
	3400 6800 3300 6800
Wire Notes Line
	3075 5700 3075 7300
Wire Notes Line
	3075 7300 5425 7300
Wire Notes Line
	5425 7300 5425 5700
Wire Notes Line
	5425 5700 3075 5700
Wire Wire Line
	3725 3450 3725 3525
Connection ~ 3725 3525
Connection ~ 12625 2575
Connection ~ 12775 2575
Wire Wire Line
	1875 3125 1925 3125
Wire Wire Line
	1175 3125 1125 3125
Wire Wire Line
	1150 1950 1150 2025
Wire Notes Line
	675  3950 2975 3950
Wire Notes Line
	675  3950 675  2750
Wire Notes Line
	675  2750 2975 2750
Wire Notes Line
	2975 2750 2975 3950
Wire Notes Line
	700  1650 700  2675
Wire Notes Line
	700  1650 1925 1650
Wire Notes Line
	1925 1650 1925 2675
Wire Notes Line
	1925 2675 700  2675
Wire Notes Line
	5225 2550 6300 2550
Wire Notes Line
	6300 2550 6300 3175
Wire Notes Line
	6300 3175 5225 3175
Wire Notes Line
	5225 3175 5225 2550
Wire Wire Line
	12125 4525 12625 4525
Wire Wire Line
	12225 4675 12225 4525
Connection ~ 12225 4525
Wire Wire Line
	12525 4675 12525 4525
Connection ~ 12525 4525
Wire Wire Line
	12325 4675 12325 4525
Connection ~ 12325 4525
Wire Wire Line
	12425 4675 12425 4525
Connection ~ 12425 4525
Wire Wire Line
	12375 4525 12375 4100
Wire Wire Line
	2350 3525 2500 3525
Wire Wire Line
	2350 3025 2350 3525
Wire Wire Line
	2350 3025 2500 3025
Wire Wire Line
	2500 3125 2350 3125
Connection ~ 2350 3125
Wire Wire Line
	2500 3225 2350 3225
Connection ~ 2350 3225
Wire Wire Line
	2500 3325 2350 3325
Connection ~ 2350 3325
Wire Wire Line
	2500 3425 2350 3425
Connection ~ 2350 3425
Wire Wire Line
	10500 1800 10550 1800
Wire Wire Line
	10500 1600 10550 1600
Connection ~ 10500 1800
Wire Wire Line
	10900 1800 10850 1800
Connection ~ 10900 2000
Wire Wire Line
	10900 1600 10850 1600
Connection ~ 10900 1800
Connection ~ 10500 1600
Wire Wire Line
	3850 2975 3750 2975
Wire Wire Line
	3800 2975 3800 2800
Connection ~ 3800 2975
Wire Wire Line
	10500 1150 12875 1150
Wire Wire Line
	3450 2800 3450 2975
Connection ~ 12700 1725
Wire Wire Line
	12350 1725 12025 1725
Connection ~ 4300 3525
Wire Wire Line
	1450 6300 1450 6225
Wire Notes Line
	625  5700 625  9275
Wire Notes Line
	625  5700 2775 5700
Wire Notes Line
	2775 5700 2775 9275
Wire Notes Line
	2775 9275 625  9275
Text Label 900  7550 2    60   ~ 0
A3
Text Label 3800 2800 0    60   ~ 0
A3
$Comp
L +5V #PWR033
U 1 1
P 3450 2800
F 0 "#PWR033" H 3450 2650 50  0001 C CNN
F 1 "+5V" H 3450 2940 50  0000 C CNN
F 2 "" H 3450 2800 50  0000 C CNN
F 3 "" H 3450 2800 50  0000 C CNN
	1    3450 2800
	1    0    0    -1  
$EndComp
Text Notes 3650 2675 0    60   ~ 0
Temperature Sensor
Wire Notes Line
	3350 2550 4800 2550
Wire Notes Line
	4800 2550 4800 3150
Wire Notes Line
	4800 3150 3350 3150
Wire Notes Line
	3350 3150 3350 2550
Wire Notes Line
	8275 550  8275 11075
$Comp
L CP C4
U 1 1
P 1750 2175
F 0 "C4" H 1775 2275 50  0000 L CNN
F 1 "470µF" H 1775 2075 50  0000 L CNN
F 2 "Capacitors_SMD:CP_Elec_10x10" H 1788 2025 50  0001 C CNN
F 3 "" H 1750 2175 50  0000 C CNN
F 4 "Value" H 1750 2175 60  0001 C CNN "MFG Name"
F 5 "Value" H 1750 2175 60  0001 C CNN "MFG Part Number"
	1    1750 2175
	1    0    0    -1  
$EndComp
Connection ~ 1450 2025
Wire Wire Line
	1750 2475 1750 2325
Connection ~ 1450 2475
$Comp
L GND #PWR034
U 1 1
P 4150 2975
F 0 "#PWR034" H 4150 2725 50  0001 C CNN
F 1 "GND" H 4150 2825 50  0000 C CNN
F 2 "" H 4150 2975 50  0000 C CNN
F 3 "" H 4150 2975 50  0000 C CNN
	1    4150 2975
	0    -1   -1   0   
$EndComp
$Comp
L D TVS4
U 1 1
P 10700 1800
F 0 "TVS4" H 10600 1900 50  0000 C CNN
F 1 "SLD8S14A" H 10950 1900 50  0000 C CNN
F 2 "pots_own:SMTO-263" H 10700 1800 50  0001 C CNN
F 3 "" H 10700 1800 50  0000 C CNN
F 4 "Littlefuse" H 10700 1800 60  0001 C CNN "MFG Name"
F 5 "SLD8S14A" H 10700 1800 60  0001 C CNN "MFG Part Number"
	1    10700 1800
	1    0    0    -1  
$EndComp
$Comp
L D TVS5
U 1 1
P 10700 2000
F 0 "TVS5" H 10600 2100 50  0000 C CNN
F 1 "SLD8S14A" H 10950 2100 50  0000 C CNN
F 2 "pots_own:SMTO-263" H 10700 2000 50  0001 C CNN
F 3 "" H 10700 2000 50  0000 C CNN
F 4 "Littlefuse" H 10700 2000 60  0001 C CNN "MFG Name"
F 5 "SLD8S14A" H 10700 2000 60  0001 C CNN "MFG Part Number"
	1    10700 2000
	1    0    0    -1  
$EndComp
Wire Wire Line
	10500 1150 10500 2475
$EndSCHEMATC
